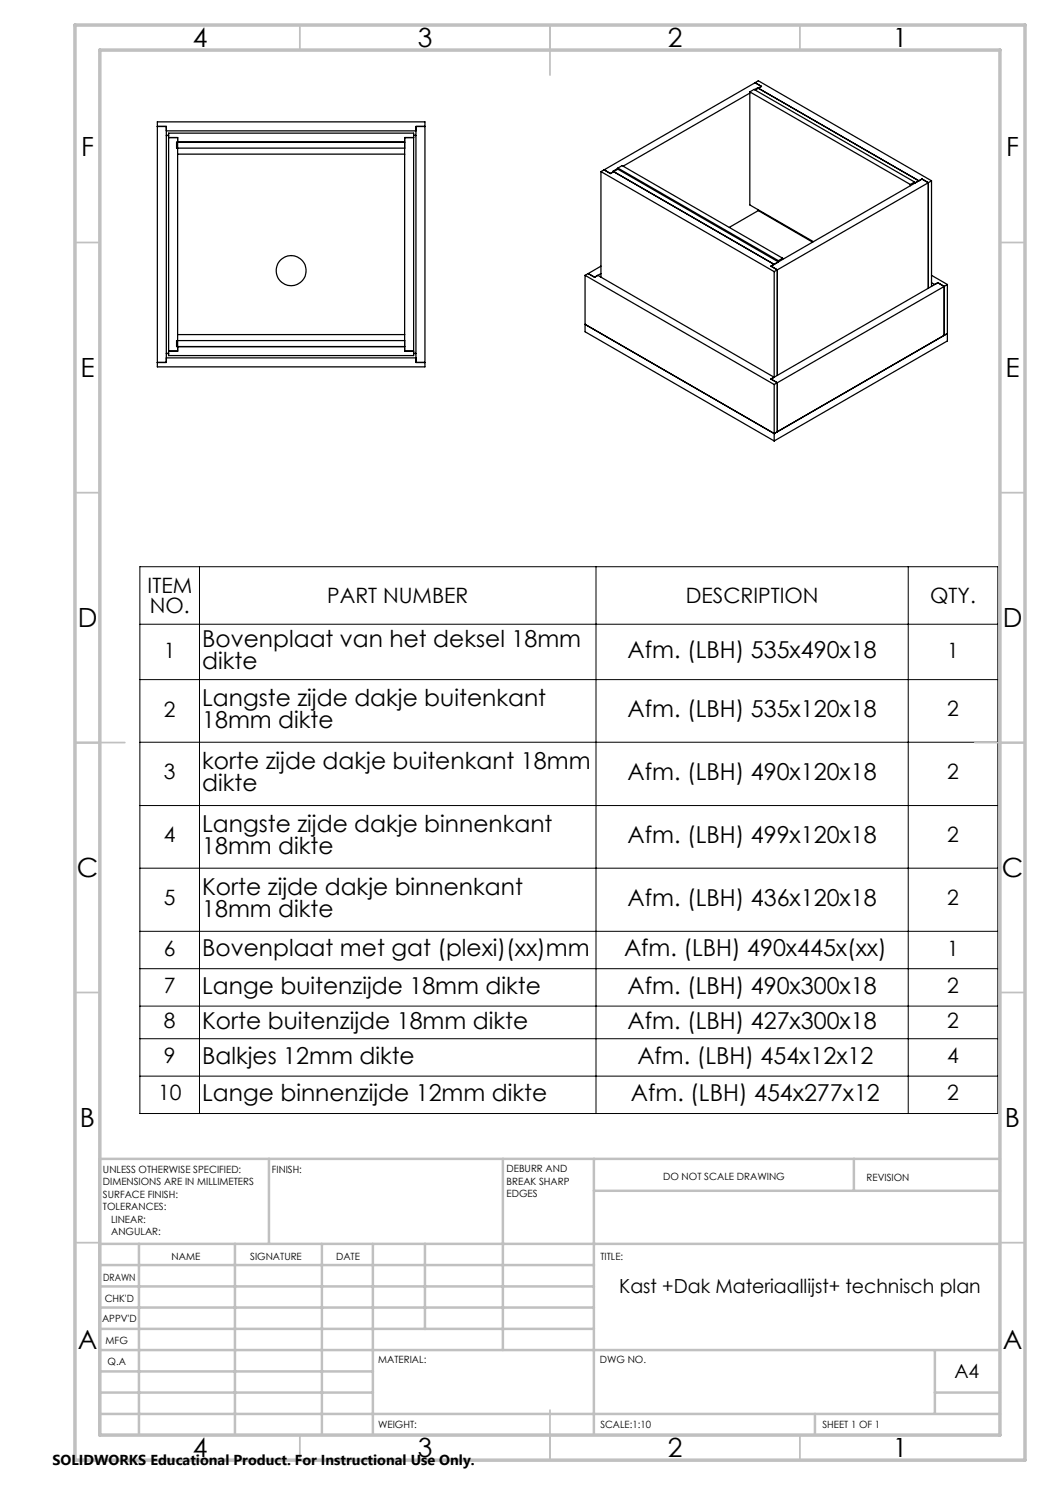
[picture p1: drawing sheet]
<svg xmlns="http://www.w3.org/2000/svg" width="210mm" height="297mm" viewBox="0 0 210 297" stroke-linecap="round" stroke-linejoin="round" font-family="sans-serif">
<g fill="none" stroke="#000" stroke-width=".2">
<path d="M28 113.3h171.6v109.4h-171.6zM39.9 113.3v109.4M119.2 113.3v109.4M181.6 113.3v109.4M28 135.9h171.6M28 124.8h171.6M28 148.4h171.6M28 161.1h171.6M28 173.6h171.6M28 186.3h171.6M28 193.7h171.6M28 201.2h171.6"/>
<path d="M28 207.7h171.6M28 215.2h171.6"/>
</g>
<g fill="none" stroke="#c0c0c0" stroke-width=".35">
<path d="M60 5v5M110 5v10M160 5v5M15 48.5h5M200 48.5h5M15 98.5h5M200 98.5h5M15 148.5h10M195 148.5h10M15 198.5h5M200 198.5h5M15 248.5h5"/>
<path d="M200 248.5h5M60 287v5M110 282v10M160 287v5"/>
</g>
<g fill="none" stroke="#c0c0c0" stroke-width=".5">
<path d="M53.8 231.8v17M100.6 231.8v38.2M118.8 231.8v55.2M118.8 238.2h81.2M170.8 231.8v6.4M200 231.8h-180v55.2M20 248.8h180M20 257.3h98.8M20 253h98.8M27.8 248.8v38.2M47 248.8v38.2M64.4 248.8v38.2"/>
<path d="M74.6 248.8v38.2M85 248.8v17M20 265.8h98.8M20 261.5h98.8M20 278.5h54.6M20 274.3h54.6M20 270h180M187 278.5h13M187 270v12.8M20 282.8h180M163 282.8v4.2"/>
</g>
<path d="M15 5h190v287h-190zM20 10h180v277h-180z" fill="none" stroke="#c0c0c0" stroke-width=".7"/>
<g fill="none" stroke="#000" stroke-width=".25">
<path d="M150 18.4l32.1 18.5M150 18.4v22.6l12.7 7.3M150 18.4l.8-.5 32.1 18.5M150 18.6l-25.4 14.6M150.9 17.9l.6-.3 32.3 18.6M151 16.5l-30.2 17.5M151 16.5l1.3 .8M151 16.5l.7-.3 34.6 20M152.3 17.3l-1.3 .7M152.3 17.3l-.6 .3 32.1 18.6M31.5 24.4h53.5v49h-53.5zM31.5 25.3h1.8v47.2h-1.8"/>
<path d="M33.3 27.1h.4M33.3 26.2h49.9M33.7 27.5h1.8v42.7h-1.8M33.7 26.6h49v44.5h-49zM35.5 30.8h45.4M80.9 28.4h-45.6v1.2h45.6M82.7 27.5h-1.8v42.7h1.8M82.7 27.1h.5M85 25.3h-1.8v47.2h1.8M120.2 34.3v21.2M120.2 34.3l34.6 20M120.8 34l1.3 .7"/>
<path d="M120.8 34l-.6 .3M122.7 34.3l-.6 .4M123.6 33.6l32.1 18.5M123.6 33.6v.2l-1.5 .9M123.6 33.6l.8-.5 32.1 18.5M182.1 36.9v.2M182.9 36.4l-.8 .5M183.8 36.2l-.9 .5v-.3M184.4 35.8l1.3 .7M184.4 35.8l-30.2 17.4M184.4 35.8l-.6 .4M185.7 36.5l-30.2 17.5"/>
<path d="M185.7 36.5v21.1M186.3 36.2l-.6 .3M186.3 36.2v21.1M117 55.1v11.3l37.8 21.8M117 55.1l37.8 21.8M117.7 54.7l1.2 .8M117.7 54.7l-.7 .4M118.9 55.5l.7-.4 35.2 20.4M120.2 54.7l-1.3 .8M120.2 53.2l-2.5 1.5M151.7 42.1l-5.8 3.4M151.7 42.1l10.8 6.3"/>
<path d="M151.7 42v.1M154.2 53.2l1.3 .8M154.8 54.3v21.2M154.8 52.9l-.6 .3M155.5 54v21.1M155.5 54l-.7 .3M155.7 52.1v.3M155.7 52.4l-.9 .5M155.7 52.4l-32.3-18.6-.8 .5 32.2 18.6M156.5 51.6l-.8 .5M156.5 51.6v.3M186.3 55.1l3.2 1.8"/>
<path d="M186.3 56.5l.6 .4 .7-.4M187.6 56.5l1.2 .8M187.6 56.5l-33.4 19.3M188.8 57.3l-33.3 19.2M188.8 57.3v9.8l.7-.4-34.7 20M189.5 56.9v11.3l-34.7 20M189.5 56.9l-.7 .4M33.3 70.7h.4M33.3 71.6h49.9M35.5 66.9h45.4M80.9 68.1h-45.6v1.2h45.6M82.7 70.7h.5"/>
<path d="M117 64.9l37.8 21.8M154.2 75.8l1.3 .7M154.8 76.9v11.3M154.8 75.5l-.6 .3M155.5 76.5v9.9l-.7 .3M155.5 76.5l-.7 .4"/>
<circle cx="58.2" cy="54.1" r="3"/>
</g>
<g font-size="5.3">
<text x="38.5" y="9.5">4</text>
<text x="83.5" y="9.5">3</text>
<text x="133.6" y="9.5">2</text>
<text x="178.6" y="9.5">1</text>
<text x="16.2" y="31.3">F</text>
<text x="201.2" y="31.3">F</text>
<text x="16.1" y="75.5">E</text>
<text x="201.1" y="75.5">E</text>
<text x="15.5" y="125.5">D</text>
<text x="200.5" y="125.5">D</text>
<text x="15.4" y="175.5">C</text>
<text x="200.4" y="175.5">C</text>
<text x="16" y="225.5">B</text>
<text x="201" y="225.5">B</text>
<text x="15.5" y="269.8">A</text>
<text x="200.5" y="269.8">A</text>
<text x="38.5" y="291.5">4</text>
<text x="83.5" y="291.5">3</text>
<text x="133.6" y="291.5">2</text>
<text x="178.6" y="291.5">1</text>
</g>
<g font-size="4.7">
<text x="40.4" y="129.4">Bovenplaat van het deksel 18mm</text>
<text x="125.5" y="131.6">Afm. (LBH) 535x490x18</text>
<text x="40.4" y="133.9">dikte</text>
<text x="40.4" y="141.2">Langste zijde dakje buitenkant</text>
<text x="125.5" y="143.4">Afm. (LBH) 535x120x18</text>
<text x="40.4" y="145.7">18mm dikte</text>
<text x="40.4" y="153.7">korte zijde dakje buitenkant 18mm</text>
<text x="40.4" y="158.3">dikte</text>
<text x="125.5" y="156">Afm. (LBH) 490x120x18</text>
<text x="40.4" y="166.3">Langste zijde dakje binnenkant</text>
<text x="40.4" y="170.9">18mm dikte</text>
<text x="125.5" y="168.6">Afm. (LBH) 499x120x18</text>
<text x="40.4" y="178.9">Korte zijde dakje binnenkant</text>
<text x="40.4" y="183.5">18mm dikte</text>
<text x="125.5" y="181.2">Afm. (LBH) 436x120x18</text>
<text x="40.4" y="191.2">Bovenplaat met gat (plexi)(xx)mm</text>
<text x="124.8" y="191.2">Afm. (LBH) 490x445x(xx)</text>
<text x="40.4" y="198.7">Lange buitenzijde 18mm dikte</text>
<text x="125.5" y="198.7">Afm. (LBH) 490x300x18</text>
<text x="40.4" y="205.7">Korte buitenzijde 18mm dikte</text>
<text x="125.5" y="205.7">Afm. (LBH) 427x300x18</text>
<text x="40.4" y="212.7">Balkjes 12mm dikte</text>
<text x="127.5" y="212.7">Afm. (LBH) 454x12x12</text>
<text x="40.4" y="220.2">Lange binnenzijde 12mm dikte</text>
<text x="126.2" y="220.2">Afm. (LBH) 454x277x12</text>
</g>
<g font-size="4.2">
<text x="29.5" y="118.6">ITEM</text>
<text x="30" y="122.7">NO.</text>
<text x="65.4" y="120.6">PART NUMBER</text>
<text x="137.1" y="120.6">DESCRIPTION</text>
<text x="186" y="120.6">QTY.</text>
<text x="32.8" y="131.5">1</text>
<text x="189.5" y="131.5">1</text>
<text x="32.8" y="143.3">2</text>
<text x="189.5" y="143.3">2</text>
<text x="32.8" y="155.9">3</text>
<text x="189.5" y="155.9">2</text>
<text x="32.8" y="168.5">4</text>
<text x="189.5" y="168.5">2</text>
<text x="32.8" y="181.1">5</text>
<text x="189.5" y="181.1">2</text>
<text x="32.8" y="191.1">6</text>
<text x="189.5" y="191.1">1</text>
<text x="32.8" y="198.6">7</text>
<text x="189.5" y="198.6">2</text>
<text x="32.8" y="205.6">8</text>
<text x="189.5" y="205.6">2</text>
<text x="32.8" y="212.6">9</text>
<text x="189.5" y="212.6">4</text>
<text x="31.6" y="220.1">10</text>
<text x="189.5" y="220.1">2</text>
</g>
<g font-size="3.9">
<text x="123.8" y="258.6">Kast +Dak Materiaallijst+ technisch plan</text>
<text x="190.9" y="275.5">A4</text>
</g>
<text font-size="2.9" x="10.5" y="292.9">SOLIDWORKS Educational Product. For Instructional Use Only.</text>
<g font-size="2">
<text x="20.6" y="234.6">UNLESS OTHERWISE SPECIFIED:</text>
<text x="20.6" y="237.1">DIMENSIONS ARE IN MILLIMETERS</text>
<text x="20.6" y="239.6">SURFACE FINISH:</text>
<text x="54.4" y="234.6">FINISH:</text>
<text x="101.3" y="234.5">DEBURR AND</text>
<text x="101.3" y="237">BREAK SHARP</text>
<text x="101.3" y="239.5">EDGES</text>
<text x="132.6" y="236">DO NOT SCALE DRAWING</text>
<text x="173.3" y="236.2">REVISION</text>
<text x="20.6" y="242.1">TOLERANCES:</text>
<text x="22.2" y="244.6">LINEAR:</text>
<text x="22.2" y="247.1">ANGULAR:</text>
<text x="34.3" y="252">NAME</text>
<text x="50" y="251.9">SIGNATURE</text>
<text x="67.2" y="251.9">DATE</text>
<text x="120.1" y="251.9">TITLE:</text>
<text x="20.6" y="256.1">DRAWN</text>
<text x="20.9" y="260.3">CHK'D</text>
<text x="20.4" y="264.4">APPV'D</text>
<text x="21.1" y="268.8">MFG</text>
<text x="21.5" y="273">Q.A</text>
<text x="75.6" y="272.5">MATERIAL:</text>
<text x="120" y="272.5">DWG NO.</text>
<text x="75.6" y="285.5">WEIGHT:</text>
<text x="120.1" y="285.6">SCALE:1:10</text>
<text x="164.5" y="285.6">SHEET 1 OF 1</text>
</g>
</svg>
